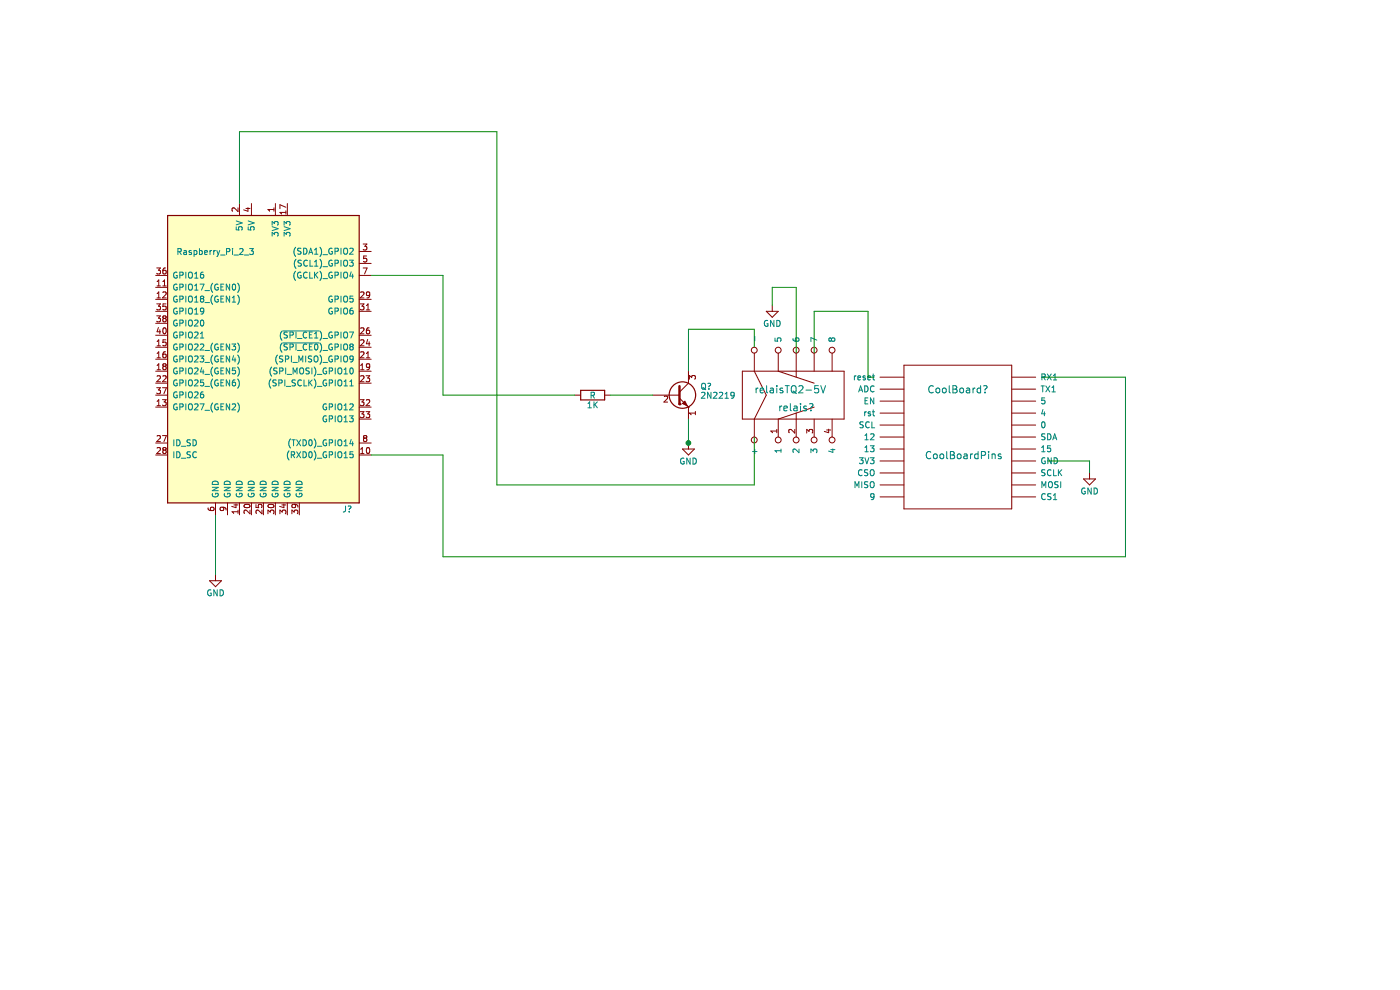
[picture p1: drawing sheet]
EESchema Schematic File Version 2
LIBS:power
LIBS:device
LIBS:switches
LIBS:relays
LIBS:motors
LIBS:transistors
LIBS:conn
LIBS:linear
LIBS:regul
LIBS:74xx
LIBS:cmos4000
LIBS:adc-dac
LIBS:memory
LIBS:xilinx
LIBS:microcontrollers
LIBS:dsp
LIBS:microchip
LIBS:analog_switches
LIBS:motorola
LIBS:texas
LIBS:intel
LIBS:audio
LIBS:interface
LIBS:digital-audio
LIBS:philips
LIBS:display
LIBS:cypress
LIBS:siliconi
LIBS:opto
LIBS:atmel
LIBS:contrib
LIBS:valves
LIBS:coolboardpins
LIBS:relaistq2-5v
LIBS:test_bench-cache
EELAYER 25 0
EELAYER END
$Descr A4 11693 8268
encoding utf-8
Sheet 1 1
Title ""
Date ""
Rev ""
Comp ""
Comment1 ""
Comment2 ""
Comment3 ""
Comment4 ""
$EndDescr
$Comp
L 2N2219 Q?
U 1 1
P 5650 3300
F 0 "Q?" H 5850 3375 50  0000 L CNN
F 1 "2N2219" H 5850 3300 50  0000 L CNN
F 2 "TO_SOT_Packages_THT:TO-39-3" H 5850 3225 50  0001 L CIN
F 3 "" H 5650 3300 50  0001 L CNN
	1    5650 3300
	1    0    0    -1  
$EndComp
$Comp
L R 1K
U 1 1
P 4950 3300
F 0 "1K" V 5030 3300 50  0000 C CNN
F 1 "R" V 4950 3300 50  0000 C CNN
F 2 "" V 4880 3300 50  0001 C CNN
F 3 "" H 4950 3300 50  0001 C CNN
	1    4950 3300
	0    1    1    0   
$EndComp
$Comp
L Raspberry_Pi_2_3 J?
U 1 1
P 2200 3000
F 0 "J?" H 2900 1750 50  0000 C CNN
F 1 "Raspberry_Pi_2_3" H 1800 3900 50  0000 C CNN
F 2 "Pin_Headers:Pin_Header_Straight_2x20" H 3200 4250 50  0001 C CNN
F 3 "" H 2250 2850 50  0001 C CNN
	1    2200 3000
	1    0    0    -1  
$EndComp
$Comp
L CoolBoardPins CoolBoard?
U 1 1
P 7650 4050
F 0 "CoolBoard?" H 8000 4850 60  0000 C CNN
F 1 "CoolBoardPins" H 8050 4300 60  0000 C CNN
F 2 "" H 8050 4300 60  0001 C CNN
F 3 "" H 8050 4300 60  0001 C CNN
	1    7650 4050
	1    0    0    -1  
$EndComp
$Comp
L GND #PWR?
U 1 1
P 1800 4800
F 0 "#PWR?" H 1800 4550 50  0001 C CNN
F 1 "GND" H 1800 4650 50  0000 C CNN
F 2 "" H 1800 4800 50  0001 C CNN
F 3 "" H 1800 4800 50  0001 C CNN
	1    1800 4800
	1    0    0    -1  
$EndComp
$Comp
L GND #PWR?
U 1 1
P 9100 3950
F 0 "#PWR?" H 9100 3700 50  0001 C CNN
F 1 "GND" H 9100 3800 50  0000 C CNN
F 2 "" H 9100 3950 50  0001 C CNN
F 3 "" H 9100 3950 50  0001 C CNN
	1    9100 3950
	1    0    0    -1  
$EndComp
$Comp
L relaisTQ2-5V relais?
U 1 1
P 6700 3300
F 0 "relais?" H 6650 3200 60  0000 C CNN
F 1 "relaisTQ2-5V" H 6600 3350 60  0000 C CNN
F 2 "" H 6550 3850 60  0001 C CNN
F 3 "" H 6550 3850 60  0001 C CNN
	1    6700 3300
	1    0    0    -1  
$EndComp
$Comp
L GND #PWR?
U 1 1
P 5750 3700
F 0 "#PWR?" H 5750 3450 50  0001 C CNN
F 1 "GND" H 5750 3550 50  0000 C CNN
F 2 "" H 5750 3700 50  0001 C CNN
F 3 "" H 5750 3700 50  0001 C CNN
	1    5750 3700
	1    0    0    -1  
$EndComp
$Comp
L GND #PWR?
U 1 1
P 6450 2550
F 0 "#PWR?" H 6450 2300 50  0001 C CNN
F 1 "GND" H 6450 2400 50  0000 C CNN
F 2 "" H 6450 2550 50  0001 C CNN
F 3 "" H 6450 2550 50  0001 C CNN
	1    6450 2550
	1    0    0    -1  
$EndComp
Wire Wire Line
	5450 3300 5100 3300
Wire Wire Line
	4800 3300 3700 3300
Wire Wire Line
	3700 3300 3700 2300
Wire Wire Line
	3700 2300 3100 2300
Wire Wire Line
	8700 3150 9400 3150
Wire Wire Line
	9400 3150 9400 4650
Wire Wire Line
	9400 4650 3700 4650
Wire Wire Line
	3700 4650 3700 3800
Wire Wire Line
	3700 3800 3100 3800
Wire Wire Line
	1800 4800 1800 4300
Wire Wire Line
	8750 3850 9100 3850
Wire Wire Line
	9100 3850 9100 3950
Wire Wire Line
	6300 2900 6300 2750
Wire Wire Line
	6300 2750 5750 2750
Wire Wire Line
	5750 2750 5750 3100
Wire Wire Line
	4150 1100 4150 4050
Wire Wire Line
	4150 1100 2000 1100
Wire Wire Line
	2000 1100 2000 1700
Wire Wire Line
	5750 3500 5750 3700
Connection ~ 5750 3700
Wire Wire Line
	6300 3650 6300 4050
Wire Wire Line
	6300 4050 4150 4050
Wire Wire Line
	6650 2950 6650 2400
Wire Wire Line
	6650 2400 6450 2400
Wire Wire Line
	6450 2400 6450 2550
Wire Wire Line
	6800 2950 6800 2600
Wire Wire Line
	6800 2600 7250 2600
Wire Wire Line
	7250 2600 7250 3150
Wire Wire Line
	7250 3150 7300 3150
$EndSCHEMATC
